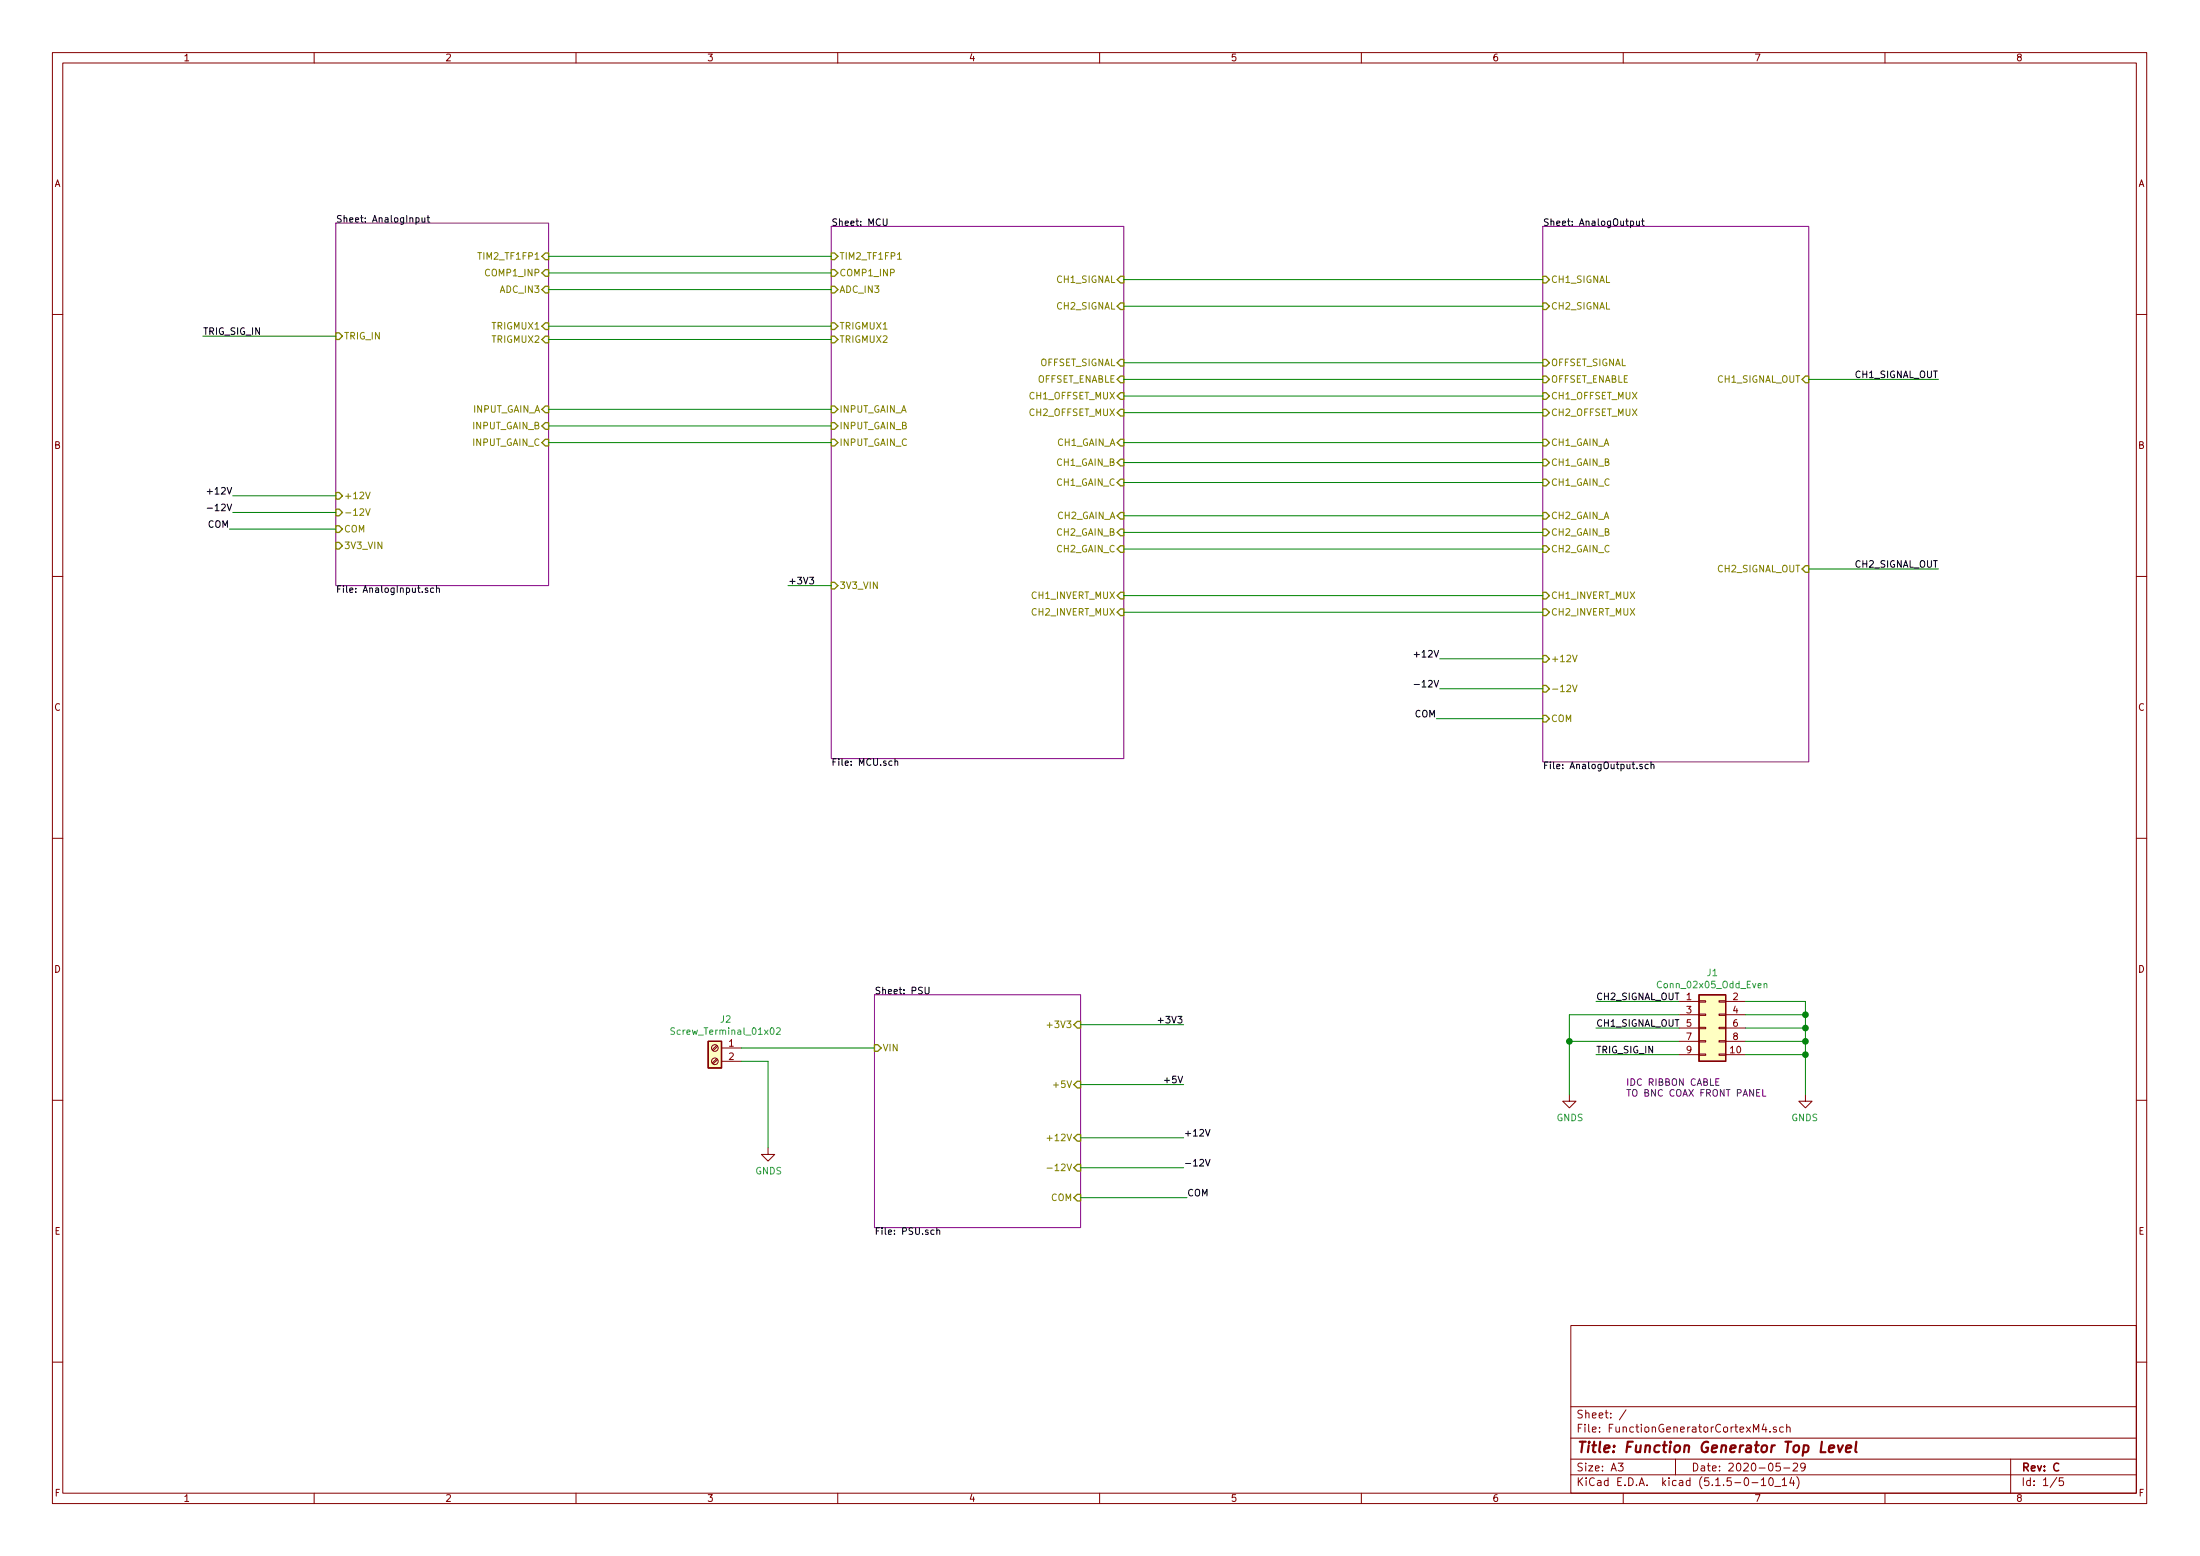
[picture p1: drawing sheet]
EESchema Schematic File Version 4
EELAYER 30 0
EELAYER END
$Descr A3 16535 11693
encoding utf-8
Sheet 1 5
Title "Function Generator Top Level"
Date "2020-05-29"
Rev "C"
Comp ""
Comment1 ""
Comment2 ""
Comment3 ""
Comment4 ""
$EndDescr
$Sheet
S 6250 1700 2200 4000
U 5E5FDD07
F0 "MCU" 50
F1 "MCU.sch" 50
F2 "3V3_VIN" I L 6250 4400 50 
F3 "TIM2_TF1FP1" I L 6250 1925 50 
F4 "COMP1_INP" I L 6250 2050 50 
F5 "ADC_IN3" I L 6250 2175 50 
F6 "TRIGMUX1" I L 6250 2450 50 
F7 "TRIGMUX2" I L 6250 2550 50 
F8 "CH1_GAIN_A" I R 8450 3325 50 
F9 "OFFSET_SIGNAL" I R 8450 2725 50 
F10 "CH1_SIGNAL" I R 8450 2100 50 
F11 "OFFSET_ENABLE" I R 8450 2850 50 
F12 "CH1_GAIN_B" I R 8450 3475 50 
F13 "CH1_GAIN_C" I R 8450 3625 50 
F14 "CH2_GAIN_A" I R 8450 3875 50 
F15 "CH2_GAIN_B" I R 8450 4000 50 
F16 "CH2_GAIN_C" I R 8450 4125 50 
F17 "INPUT_GAIN_A" I L 6250 3075 50 
F18 "INPUT_GAIN_B" I L 6250 3200 50 
F19 "INPUT_GAIN_C" I L 6250 3325 50 
F20 "CH1_OFFSET_MUX" I R 8450 2975 50 
F21 "CH2_OFFSET_MUX" I R 8450 3100 50 
F22 "CH1_INVERT_MUX" I R 8450 4475 50 
F23 "CH2_INVERT_MUX" I R 8450 4600 50 
F24 "CH2_SIGNAL" I R 8450 2300 50 
$EndSheet
$Comp
L Connector:Screw_Terminal_01x02 J2
U 1 1
P 5375 7875
F 0 "J2" H 5293 8092 50  0000 C CNN
F 1 "Screw_Terminal_01x02" H 5293 8001 50  0000 C CNN
F 2 "TerminalBlock:TerminalBlock_bornier-2_P5.08mm" H 5375 7875 50  0001 C CNN
F 3 "~" H 5375 7875 50  0001 C CNN
	1    5375 7875
	-1   0    0    -1  
$EndComp
Wire Wire Line
	5575 7875 6575 7875
Wire Wire Line
	5575 7975 5775 7975
Wire Wire Line
	5775 7975 5775 8625
$Comp
L power:GNDS #PWR0101
U 1 1
P 5775 8625
F 0 "#PWR0101" H 5775 8375 50  0001 C CNN
F 1 "GNDS" H 5780 8452 50  0000 C CNN
F 2 "" H 5775 8625 50  0001 C CNN
F 3 "" H 5775 8625 50  0001 C CNN
	1    5775 8625
	1    0    0    -1  
$EndComp
$Comp
L power:GNDS #PWR0102
U 1 1
P 11800 8225
F 0 "#PWR0102" H 11800 7975 50  0001 C CNN
F 1 "GNDS" H 11805 8052 50  0000 C CNN
F 2 "" H 11800 8225 50  0001 C CNN
F 3 "" H 11800 8225 50  0001 C CNN
	1    11800 8225
	1    0    0    -1  
$EndComp
Wire Wire Line
	2525 2525 1525 2525
Wire Wire Line
	11600 2100 8450 2100
Wire Wire Line
	8450 2725 11600 2725
Wire Wire Line
	11600 2300 8450 2300
Wire Wire Line
	13600 2850 14575 2850
Wire Wire Line
	13600 4275 14575 4275
Wire Wire Line
	8125 7700 8900 7700
Text Label 8900 7700 2    50   ~ 0
+3V3
Wire Wire Line
	8125 8150 8900 8150
Text Label 8900 8150 2    50   ~ 0
+5V
Text Label 5925 4400 0    50   ~ 0
+3V3
Wire Wire Line
	11600 2850 8450 2850
Wire Wire Line
	8450 3325 11600 3325
Wire Wire Line
	8450 3475 11600 3475
Wire Wire Line
	11600 3625 8450 3625
$Comp
L Connector_Generic:Conn_02x05_Odd_Even J1
U 1 1
P 12825 7725
F 0 "J1" H 12875 8142 50  0000 C CNN
F 1 "Conn_02x05_Odd_Even" H 12875 8051 50  0000 C CNN
F 2 "Connector_IDC:IDC-Header_2x05_P2.54mm_Vertical" H 12825 7725 50  0001 C CNN
F 3 "~" H 12825 7725 50  0001 C CNN
	1    12825 7725
	1    0    0    -1  
$EndComp
Wire Wire Line
	11800 7825 12625 7825
Wire Wire Line
	11800 7825 11800 8225
Wire Wire Line
	11800 7825 11800 7625
Wire Wire Line
	11800 7625 12625 7625
Connection ~ 11800 7825
Wire Wire Line
	13575 7625 13575 7725
$Comp
L power:GNDS #PWR05
U 1 1
P 13575 8225
F 0 "#PWR05" H 13575 7975 50  0001 C CNN
F 1 "GNDS" H 13580 8052 50  0000 C CNN
F 2 "" H 13575 8225 50  0001 C CNN
F 3 "" H 13575 8225 50  0001 C CNN
	1    13575 8225
	-1   0    0    -1  
$EndComp
Wire Wire Line
	13125 7625 13575 7625
Wire Wire Line
	13125 7725 13575 7725
Connection ~ 13575 7725
Wire Wire Line
	13575 7725 13575 7825
Wire Wire Line
	13125 7825 13575 7825
Connection ~ 13575 7825
Wire Wire Line
	13575 7825 13575 7925
Wire Wire Line
	13125 7925 13575 7925
Connection ~ 13575 7925
Wire Wire Line
	13575 7925 13575 8225
Wire Wire Line
	13125 7525 13575 7525
Wire Wire Line
	13575 7525 13575 7625
Connection ~ 13575 7625
Wire Wire Line
	12625 7925 12000 7925
Wire Wire Line
	12625 7725 12000 7725
Wire Wire Line
	12625 7525 12000 7525
Text Label 14575 4275 2    50   ~ 0
CH2_SIGNAL_OUT
Text Label 14575 2850 2    50   ~ 0
CH1_SIGNAL_OUT
Text Label 1525 2525 0    50   ~ 0
TRIG_SIG_IN
Text Label 12000 7925 0    50   ~ 0
TRIG_SIG_IN
Text Notes 12225 8250 0    50   ~ 0
IDC RIBBON CABLE\nTO BNC COAX FRONT PANEL
Wire Wire Line
	6250 4400 5925 4400
$Sheet
S 11600 1700 2000 4025
U 5EBB9B06
F0 "AnalogOutput" 50
F1 "AnalogOutput.sch" 50
F2 "+12V" I L 11600 4950 50 
F3 "-12V" I L 11600 5175 50 
F4 "COM" I L 11600 5400 50 
F5 "CH1_GAIN_A" I L 11600 3325 50 
F6 "CH1_GAIN_B" I L 11600 3475 50 
F7 "CH1_GAIN_C" I L 11600 3625 50 
F8 "CH2_GAIN_C" I L 11600 4125 50 
F9 "CH2_GAIN_B" I L 11600 4000 50 
F10 "CH2_GAIN_A" I L 11600 3875 50 
F11 "CH2_SIGNAL" I L 11600 2300 50 
F12 "CH1_SIGNAL" I L 11600 2100 50 
F13 "CH1_OFFSET_MUX" I L 11600 2975 50 
F14 "CH2_OFFSET_MUX" I L 11600 3100 50 
F15 "CH1_INVERT_MUX" I L 11600 4475 50 
F16 "CH2_INVERT_MUX" I L 11600 4600 50 
F17 "CH1_SIGNAL_OUT" I R 13600 2850 50 
F18 "CH2_SIGNAL_OUT" I R 13600 4275 50 
F19 "OFFSET_SIGNAL" I L 11600 2725 50 
F20 "OFFSET_ENABLE" I L 11600 2850 50 
$EndSheet
Wire Wire Line
	8125 8550 8900 8550
Text Label 8900 8550 0    50   ~ 0
+12V
Wire Wire Line
	8125 8775 8900 8775
Text Label 8900 8775 0    50   ~ 0
-12V
Wire Wire Line
	8125 9000 8925 9000
Text Label 8925 9000 0    50   ~ 0
COM
Wire Wire Line
	11600 4950 10825 4950
Text Label 10825 4950 2    50   ~ 0
+12V
Wire Wire Line
	11600 5175 10825 5175
Text Label 10825 5175 2    50   ~ 0
-12V
Wire Wire Line
	11600 5400 10800 5400
Text Label 10800 5400 2    50   ~ 0
COM
$Sheet
S 6575 7475 1550 1750
U 5E5FDE87
F0 "PSU" 50
F1 "PSU.sch" 50
F2 "VIN" I L 6575 7875 50 
F3 "+5V" I R 8125 8150 50 
F4 "+3V3" I R 8125 7700 50 
F5 "-12V" I R 8125 8775 50 
F6 "+12V" I R 8125 8550 50 
F7 "COM" I R 8125 9000 50 
$EndSheet
Wire Wire Line
	2525 3725 1750 3725
Text Label 1750 3725 2    50   ~ 0
+12V
Wire Wire Line
	2525 3850 1750 3850
Text Label 1750 3850 2    50   ~ 0
-12V
Wire Wire Line
	2525 3975 1725 3975
Text Label 1725 3975 2    50   ~ 0
COM
$Sheet
S 2525 1675 1600 2725
U 5F7BA71C
F0 "AnalogInput" 50
F1 "AnalogInput.sch" 50
F2 "3V3_VIN" I L 2525 4100 50 
F3 "TRIG_IN" I L 2525 2525 50 
F4 "COM" I L 2525 3975 50 
F5 "-12V" I L 2525 3850 50 
F6 "+12V" I L 2525 3725 50 
F7 "TIM2_TF1FP1" I R 4125 1925 50 
F8 "COMP1_INP" I R 4125 2050 50 
F9 "ADC_IN3" I R 4125 2175 50 
F10 "TRIGMUX1" I R 4125 2450 50 
F11 "TRIGMUX2" I R 4125 2550 50 
F12 "INPUT_GAIN_A" I R 4125 3075 50 
F13 "INPUT_GAIN_B" I R 4125 3200 50 
F14 "INPUT_GAIN_C" I R 4125 3325 50 
$EndSheet
Wire Wire Line
	4125 2450 6250 2450
Wire Wire Line
	6250 2550 4125 2550
Wire Wire Line
	4125 2175 6250 2175
Wire Wire Line
	6250 2050 4125 2050
Wire Wire Line
	4125 1925 6250 1925
Wire Wire Line
	11600 2975 8450 2975
Wire Wire Line
	8450 3100 11600 3100
Wire Wire Line
	8450 3875 11600 3875
Wire Wire Line
	8450 4000 11600 4000
Wire Wire Line
	8450 4125 11600 4125
Wire Wire Line
	8450 4475 11600 4475
Wire Wire Line
	8450 4600 11600 4600
Wire Wire Line
	6250 3075 4125 3075
Wire Wire Line
	6250 3200 4125 3200
Wire Wire Line
	6250 3325 4125 3325
Text Label 12000 7725 0    50   ~ 0
CH1_SIGNAL_OUT
Text Label 12000 7525 0    50   ~ 0
CH2_SIGNAL_OUT
$EndSCHEMATC
